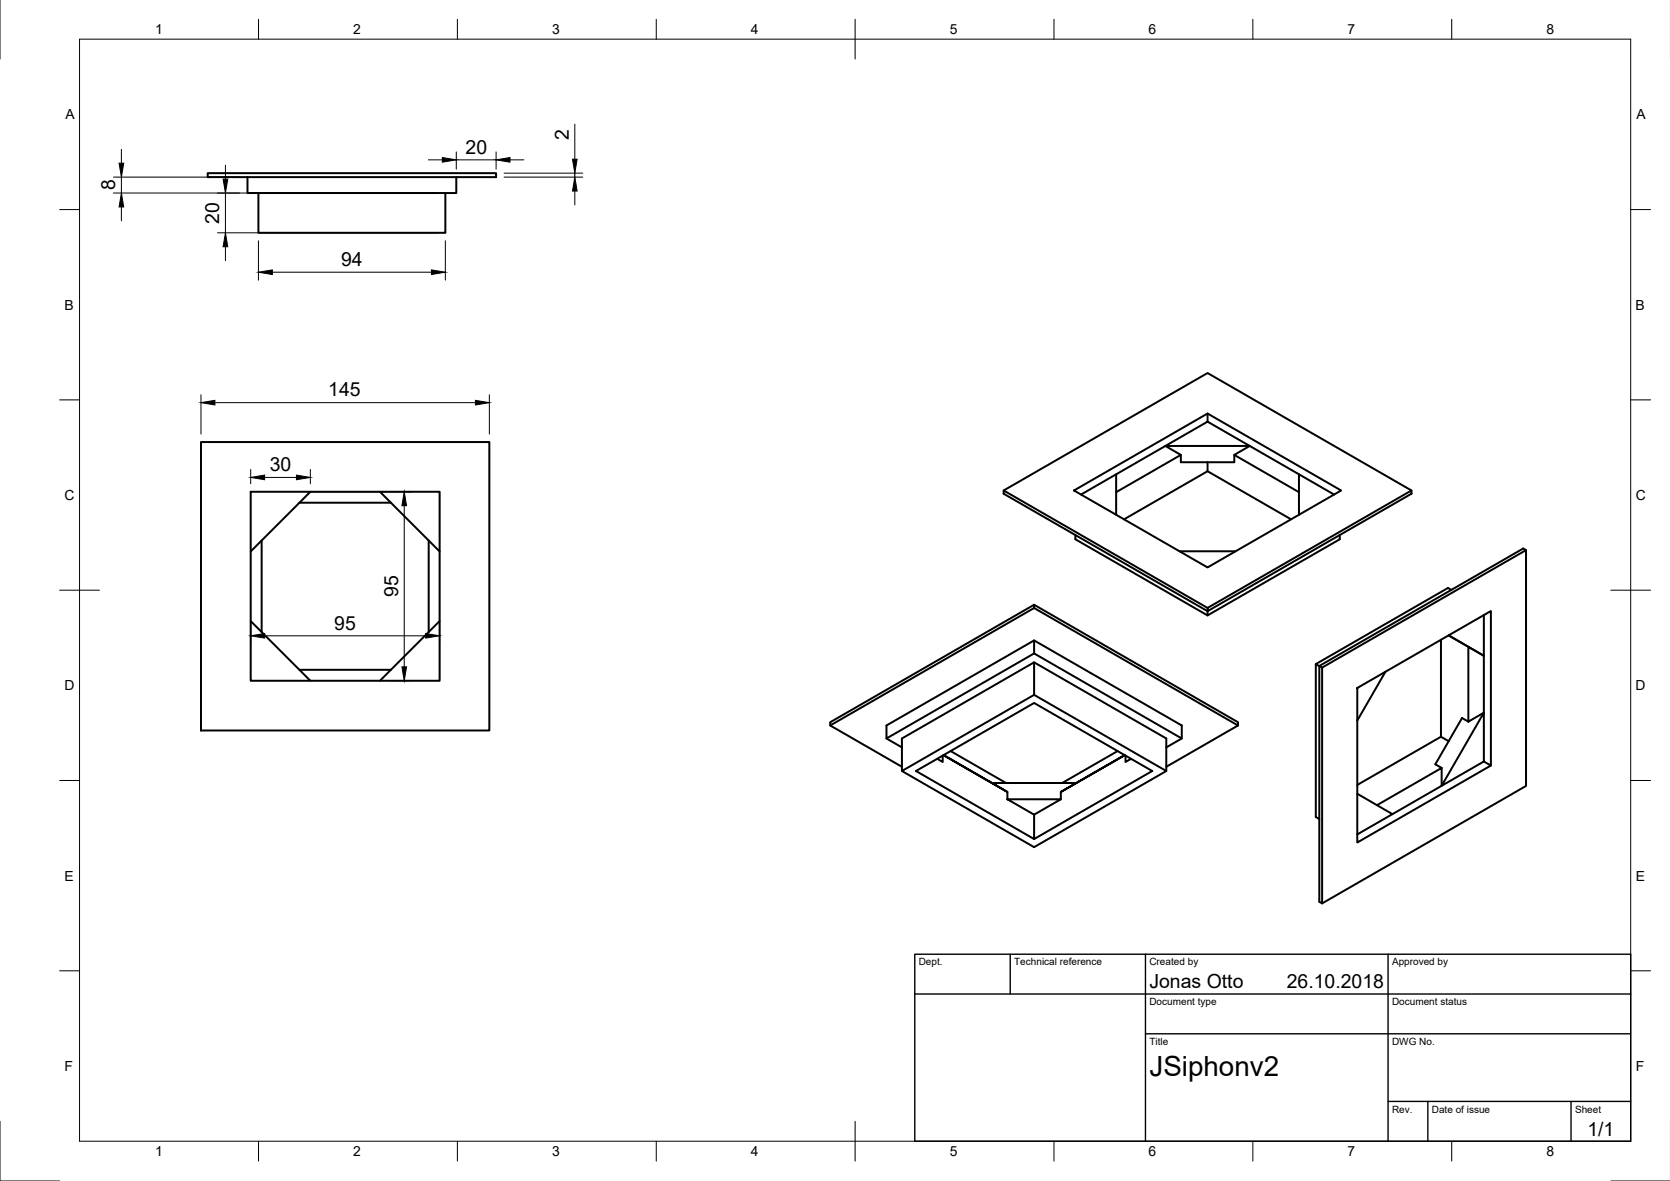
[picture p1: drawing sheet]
<svg xmlns="http://www.w3.org/2000/svg" width="420mm" height="297mm" viewBox="0 0 420 297" stroke-linecap="round" stroke-linejoin="round" font-family="sans-serif">
<!-- layer: Sichtbar -->
<g fill="none" stroke="#000" stroke-width=".5">
<path d="M52.3 43.5h72.5v1h-72.5zM62.3 44.5v4.1h52.5v-4.1M65 48.6v10h47v-10M50.6 111.2h72.5v72.5h-72.5zM280.8 119.3l12.4-7.1 3.9 2.2-16.3 9.4M293.2 112.2l10.6-6.1 10.6 6.1zM297.1 114.4v1.9h13.4v-1.9M303.8 116.3v2.2l-21 12.1M303.8 118.5l21 12.1M303.8 104v2.1M326.8 119.3l-12.4-7.1-3.9 2.2 16.3 9.4M63.1 123.7h47.5v47.5h-47.5z"/>
<path d="M65.8 135.9v23.1M75.3 126.4h23M78.1 123.7l-15 15M95.6 123.7l15 15M107.9 135.9v23.1M252.5 123.4l51.3 29.5M270.2 123.4l33.6-19.4 33.6 19.4-33.6 19.3zM270.6 134.6v1l33.2 19.2 33.3-19.2v-1M272 124.4l8.8-5.1v10.2M296.8 138.7h14.1M335.6 124.4l-8.8-5.1v10.2M355.1 123.4l-51.3-29.6-51.3 29.6v.8l51.3 29.5v1.1"/>
<path d="M383.9 138.4l-51.3 29.5M63.1 156.2l15 15M110.6 156.2l-15 15M260.2 152.1l-51.3 29.5v.9l18 10.4M260.2 152.9l-51.3 29.6M303.8 152.9l51.3-29.5v.8l-51.3 29.5zM364.5 159.8l4.9 2.9M365.2 148.4l-.9-.5-33.3 19.1v38.5l.9 .5M373.3 154.7v10.2l-8.8-5.1M75.3 168.5h23M260.2 161.1v3.2l37.1 21.4v-3.2l-37.1-21.4-37.2 21.4v3.2l37.2-21.4M260.2 166.6v8.2"/>
<path d="M331 167l.9 .5M331.9 167.5v59.3l.7 .4 51.3-29.5v-59.3l-.7-.4-51.3 29.5 .7 .4v59.3M341.5 173l33.6-19.3v38.8l-33.6 19.4zM348.6 169l-7.1 12.2M362.5 160.9v24.4M369.4 162.7l3.9 2.2v14.4l-3.9 2.2zM373.3 179.3v12.2l-10.6 6.1zM223 185.7l3.9 2.3M226.9 193.9l33.3-19.1 33.2 19.1-33.2 19.2zM226.9 193.9v-8.2l33.3-19.1 33.2 19.1v8.2M237.2 190v1.7l-1.4-.8M237.4 189.9l16.1 9.3z"/>
<path d="M239.2 188.9l13.9 8M249.6 196.9h21.2M253.5 199.2v1.8M266.9 199.2l16.1-9.3zM266.9 199.2v1.8M281.2 188.9l-14 8M283.2 190v1.7l1.4-.8M297.3 185.7l-3.9 2.3M311.5 182.5l-51.3-29.6v-.8l51.3 29.5v.9l-18.1 10.4M341.5 199.6l8.8 5.2-8.8 5.1M364.5 186.4l-2-1.1-21 12.1M369.4 181.5l-1.6-.9-6.7 11.6 1.6 .9"/>
<path d="M373.3 191.5l1.8 1M253.5 201h13.4l-6.7 3.9zM260.2 204.9v6.1l-29.7-17.1 29.7-17.1 29.7 17.1-29.7 17.1M346.4 202.5l16.3-9.4v4.5l-12.4 7.2"/>
</g>
<!-- layer: Border -->
<g fill="none" stroke="#000" stroke-width=".25">
<path d="M0 -.1v15M20 9.9h390.3v277.1h-390.3zM65 4.8v5.1M115.1 4.8v5.1M165.1 4.8v5.1M215.1 4.8v10.1M265.2 4.8v5.1M315.2 4.8v5.1M365.2 4.8v5.1M15 52.7h5M410.3 52.7h5M15 100.6h5"/>
<path d="M410.3 100.6h5M15 148.4h10M405.3 148.4h10M15 196.3h5M410.3 196.3h5M15 244.2h5M410.3 244.2h5M0 282v15h15M65 287v5M115.1 287v5M165.1 287v5M215.1 282v10"/>
<path d="M265.2 287v5M315.2 287v5M365.2 287v5M405.3 297h14.9"/>
</g>
<!-- layer: TitleBlock -->
<path d="M230.2 240h180.1v47h-180.1zM230.2 250h180.1M254.2 240v10M288.2 240v47M349.2 240v47M288.2 260h122.1M349.2 277h61.1M359.2 277v10M395.3 277v10" fill="none" stroke="#000" stroke-width=".35"/>
<!-- layer: Dimensions -->
<g fill="none" stroke="#000" stroke-width=".25">
<path d="M30.5 37.5v3.5M114.8 38.2v4.3M124.8 38.2v4.3M144.6 31.2v8.8M28.5 48.6h81.5M28.5 44.5h31.8M30.5 44.5v4.1M30.5 52.1v3.5M54.7 58.6h55.3M56.7 41.5v3.5M56.7 48.6v10M107.8 40.2h3.5"/>
<path d="M114.8 40.2h10M126.8 44.5h19.8M126.8 43.5h19.8M128.3 40.2h3.5M144.6 43.5v1M144.6 48.1v3.5M56.7 62.1v3.5M65 60.6v9.9M68.5 68.5h40M112 60.6v9.9M50.6 99.3v9.9M123.1 99.3v9.9"/>
<path d="M54.1 101.3h65.5M63.1 118.1v3.6M78.1 118.1v3.6M66.6 120.1h8M77.3 123.7h26.4M101.7 127.2v40.5M63.1 157.2v4.7M66.6 159.9h40.5M110.6 157.2v4.7M97.6 171.2h6.1"/>
</g>
<g fill="#000" stroke="#000" stroke-width=".25">
<path d="M111.3 39.6l3.5 .6-3.5 .6zM124.8 40.2l3.5-.6v1.2zM30.5 48.6l.6 3.5h-1.1zM30 41h1.1l-.6 3.5zM56.1 45h1.2l-.6 3.6zM144.6 44.5l.6 3.6h-1.2zM144 40h1.2l-.6 3.5zM56.7 58.6l.6 3.5h-1.2zM65 68.5l3.5-.6v1.1zM108.5 67.9l3.5 .6-3.5 .5zM50.6 101.3l3.5-.6v1.2zM63.1 120.1l3.5-.6v1.2z"/>
<path d="M74.6 119.5l3.5 .6-3.5 .6zM119.6 100.7l3.5 .6-3.5 .6zM101.7 123.7l.6 3.5h-1.2zM63.1 159.9l3.5-.6v1.2zM107.1 159.3l3.5 .6-3.5 .6zM101.1 167.7h1.2l-.6 3.5z"/>
</g>
<text font-size="7" x="289.2" y="270.5">JSiphonv2</text>
<g font-size="4.9">
<text x="143.1" y="35.2" transform="rotate(-90 143.1 35.2)">2</text>
<text x="117.1" y="38.6">20</text>
<text x="29" y="47.9" transform="rotate(-90 29 47.9)">8</text>
<text x="55.2" y="56.2" transform="rotate(-90 55.2 56.2)">20</text>
<text x="85.8" y="66.9">94</text>
<text x="82.6" y="99.7">145</text>
<text x="67.9" y="118.5">30</text>
<text x="100.1" y="150.2" transform="rotate(-90 100.1 150.2)">95</text>
<text x="84.1" y="158.4">95</text>
<text x="289.2" y="248.5">Jonas Otto</text>
<text x="323.7" y="248.5">26.10.2018</text>
<text x="399.4" y="285.7">1/1</text>
</g>
<g font-size="3.5">
<text x="39" y="8.6">1</text>
<text x="88.9" y="8.6">2</text>
<text x="138.9" y="8.6">3</text>
<text x="188.9" y="8.6">4</text>
<text x="239" y="8.6">5</text>
<text x="288.9" y="8.6">6</text>
<text x="339" y="8.6">7</text>
<text x="389.1" y="8.6">8</text>
<text x="16.4" y="30">A</text>
<text x="411.7" y="30">A</text>
<text x="16.2" y="77.9">B</text>
<text x="411.5" y="77.9">B</text>
<text x="16.3" y="125.8">C</text>
<text x="411.5" y="125.8">C</text>
<text x="16.2" y="173.6">D</text>
<text x="411.5" y="173.6">D</text>
<text x="16.3" y="221.5">E</text>
<text x="411.5" y="221.5">E</text>
<text x="16.3" y="269.4">F</text>
<text x="411.5" y="269.4">F</text>
<text x="39" y="290.8">1</text>
<text x="88.9" y="290.8">2</text>
<text x="138.9" y="290.8">3</text>
<text x="188.9" y="290.8">4</text>
<text x="239" y="290.8">5</text>
<text x="288.9" y="290.8">6</text>
<text x="339" y="290.8">7</text>
<text x="389.1" y="290.8">8</text>
</g>
<g font-size="2.5">
<text x="231.2" y="242.8">Dept.</text>
<text x="255.2" y="242.8">Technical reference</text>
<text x="289.2" y="242.8">Created by</text>
<text x="350.2" y="242.8">Approved by</text>
<text x="289.2" y="252.8">Document type</text>
<text x="350.2" y="252.8">Document status</text>
<text x="289.2" y="262.8">Title</text>
<text x="350.2" y="262.8">DWG No.</text>
<text x="350.2" y="279.8">Rev.</text>
<text x="360.2" y="279.8">Date of issue</text>
<text x="396.3" y="279.8">Sheet</text>
</g>
</svg>
